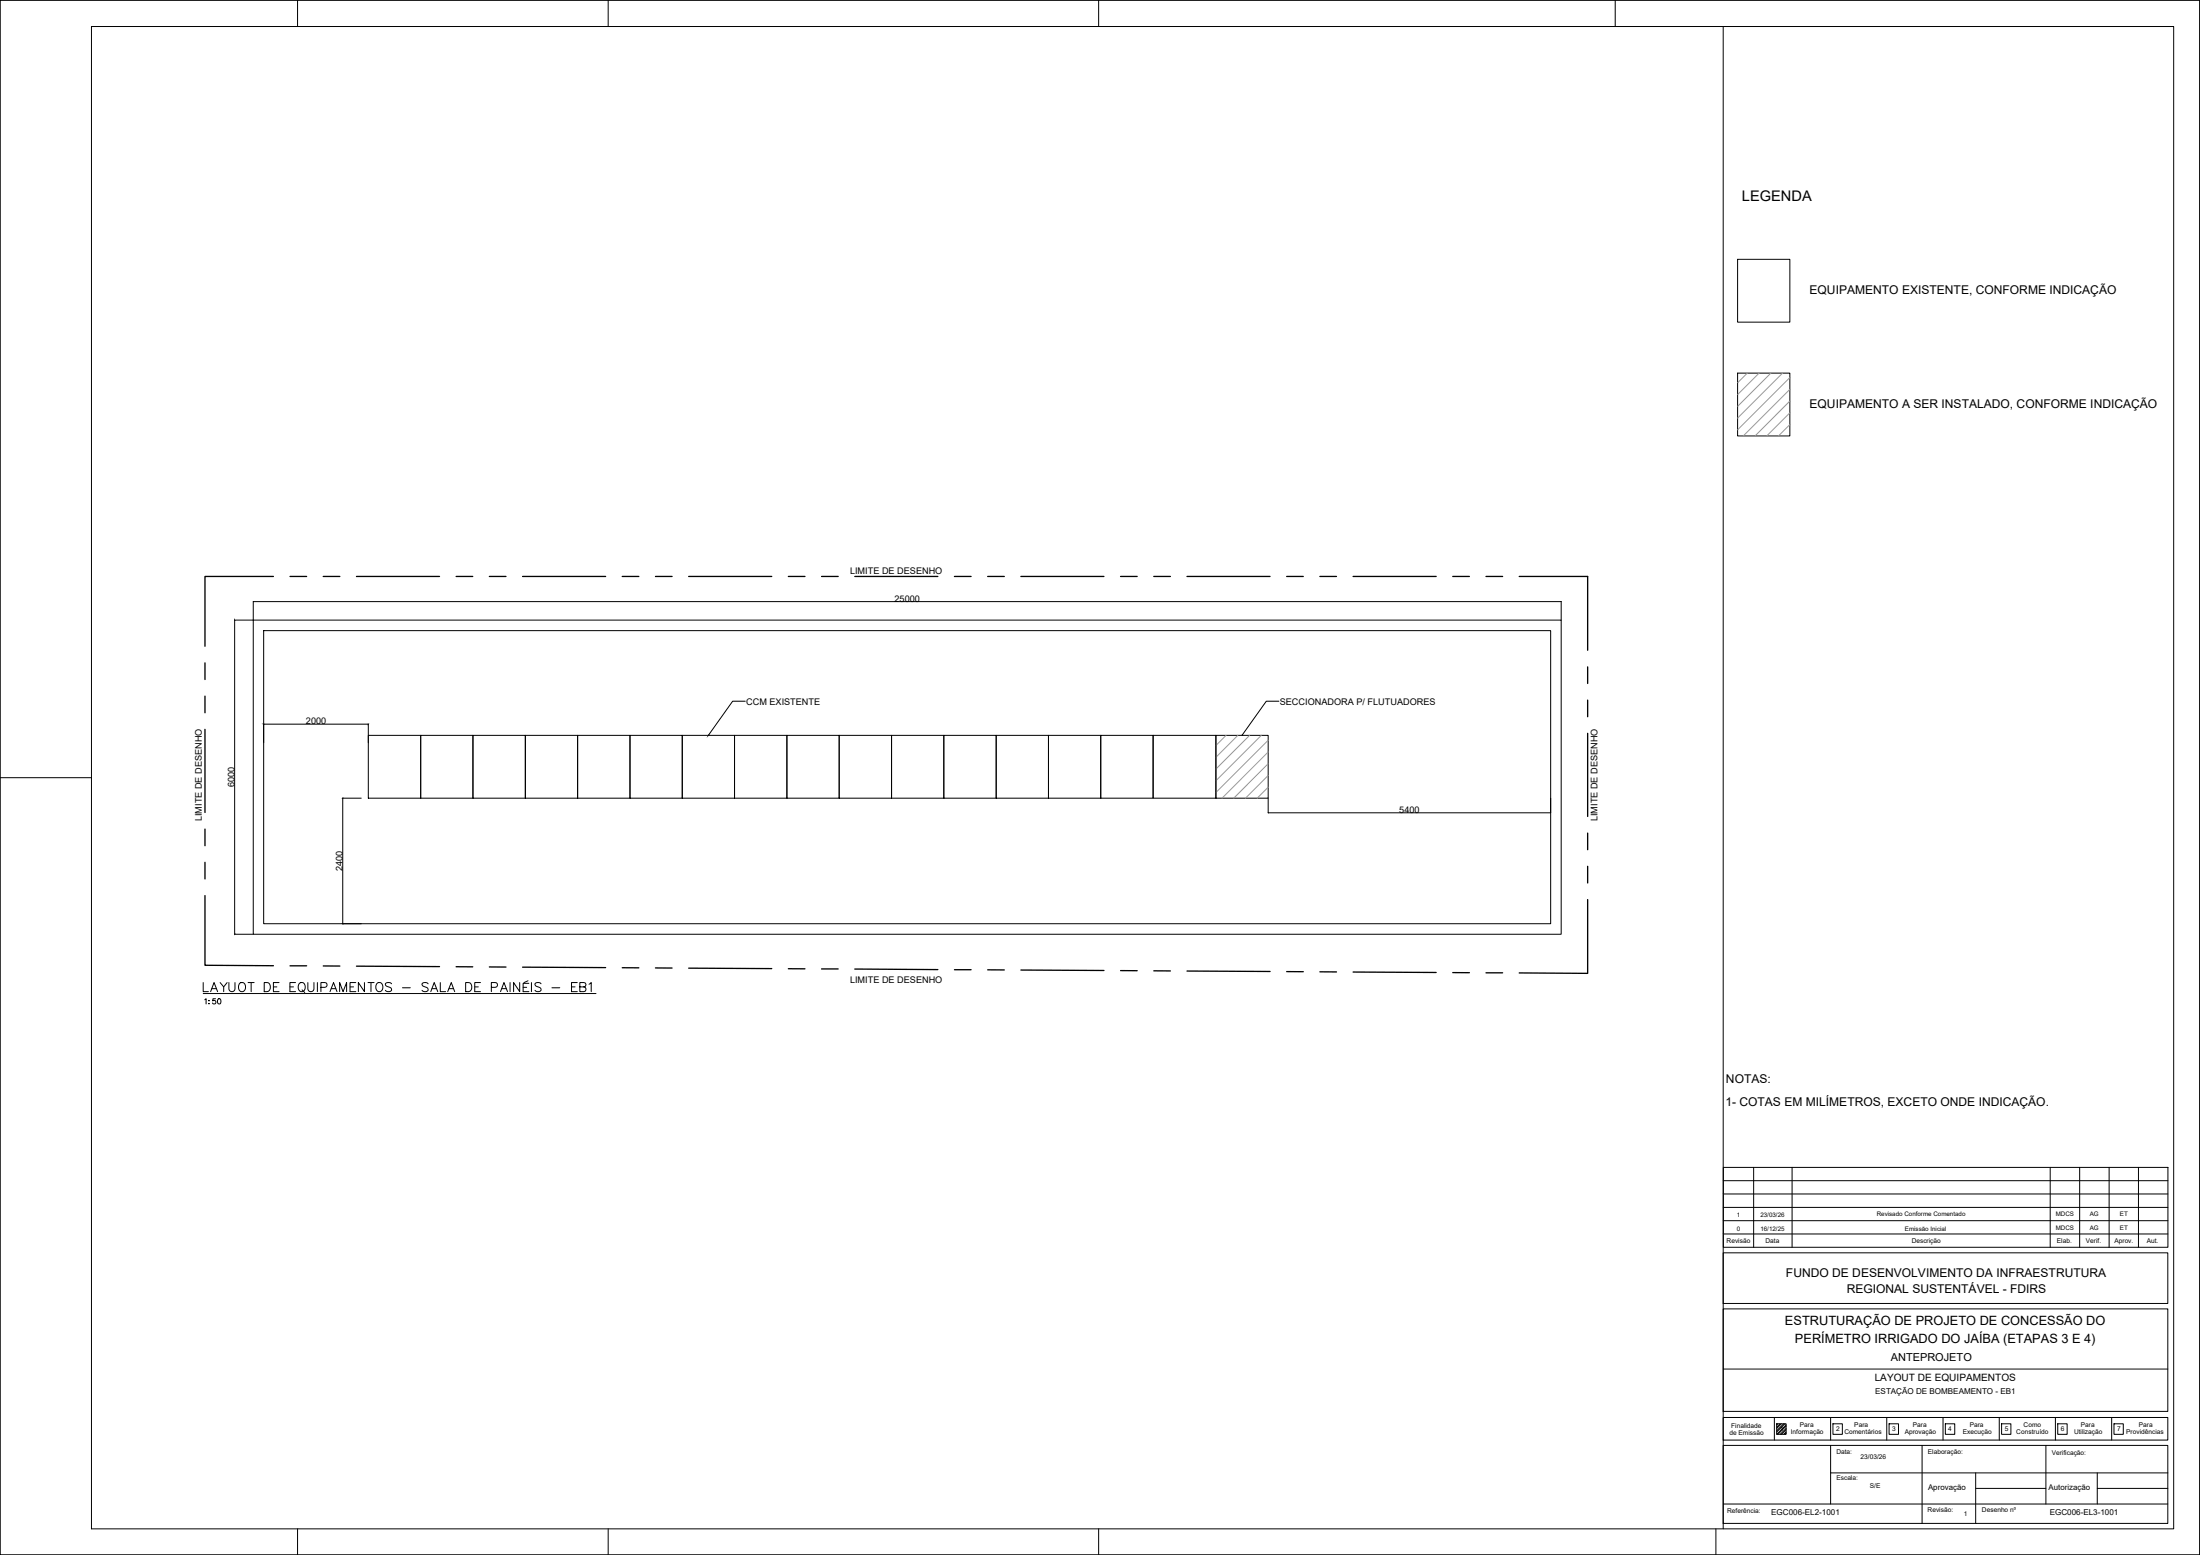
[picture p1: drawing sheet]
<svg xmlns="http://www.w3.org/2000/svg" width="841mm" height="594mm" viewBox="0 0 841 594" stroke-linecap="round" stroke-linejoin="round" font-family="sans-serif">
<!-- layer: 0 -->
<g fill="none" stroke="#000" stroke-width=".38">
<path d="M0 .1h841v594h-841zM664.3 99.1h19.9v24h-19.9zM664.3 142.6h19.9v24h-19.9zM89.7 236.9h7.1M89.7 237v119.9M96.8 236.9h500v120h-500zM96.8 229.8v7.1M96.9 229.8h499.9M596.8 229.8v7.1M100.8 240.9h492v112h-492zM100.8 276.7v7.1M100.9 276.7h39.9v7.1"/>
<path d="M284.9 267.9h-4.8l-9.3 13M488.9 267.9h-4.8l-9.2 13M140.8 280.9h20v24h-20zM160.8 280.9h20v24h-20zM180.8 280.9h20v24h-20zM200.8 280.9h20v24h-20zM220.8 280.9h20v24h-20zM240.8 280.9h20v24h-20zM260.8 280.9h20v24h-20zM280.8 280.9h20v24h-20zM300.8 280.9h20v24h-20zM320.8 280.9h20v24h-20z"/>
<path d="M340.8 280.9h20v24h-20zM360.8 280.9h20v24h-20zM380.8 280.9h20v24h-20zM400.8 280.9h20v24h-20zM420.8 280.9h20v24h-20zM440.8 280.9h24v24h-24zM464.8 280.9h20v24h-20zM131 304.9h7.1M131 305v47.9M484.8 304.9v5.6h108M592.8 304.9v5.6M89.7 356.9h7.1"/>
<path d="M131 352.9h7.1M77.7 379.6h150.1"/>
</g>
<g fill="none" stroke="#989898" stroke-width=".38">
<path d="M668 142.6l-3.7 3.6M672.5 142.6l-8.2 8.1M677 142.6l-12.7 12.6M681.4 142.6l-17.1 17.1M684.2 144.2l-19.9 20M684.2 148.7l-17.8 17.9M684.2 153.2l-13.3 13.4M684.2 157.7l-8.8 8.9M684.2 162.2l-4.3 4.4M468.7 280.9l-3.9 3.9M473.2 280.9l-8.4 8.4M477.7 280.9l-12.9 12.9"/>
<path d="M482.2 280.9l-17.4 17.4M484.8 282.8l-20 20M484.8 287.3l-17.7 17.6M484.8 291.8l-13.2 13.1M484.8 296.3l-8.7 8.6M484.8 300.8l-4.2 4.1"/>
</g>
<g fill="none" stroke="#000" stroke-width=".51">
<path d="M104.5 220.2h-26.1v26.7M110.9 220.2h6.3M123.6 220.2h6.3M136.3 220.2h31.7M174.4 220.2h6.3M187.1 220.2h6.3M199.8 220.2h31.7M237.9 220.2h6.3M250.6 220.2h6.3M263.3 220.2h31.7M301.4 220.2h6.3M314.1 220.2h6.3"/>
<path d="M326.8 220.2h31.7M364.9 220.2h6.3M377.6 220.2h6.3M390.3 220.2h31.7M428.4 220.2h6.3M441.1 220.2h6.3M453.8 220.2h31.7M491.9 220.2h6.3M504.6 220.2h6.3M517.3 220.2h31.7M555.4 220.2h6.3M568.1 220.2h6.3"/>
<path d="M580.8 220.2h26.1v28.2M78.4 253.3v6.3M606.9 254.8v6.3M78.4 266v6.3M78.4 278.7v31.7M606.9 267.5v6.3M606.9 280.2v31.7M78.4 316.8v6.3M606.9 318.3v6.3M78.4 329.5v6.3M606.9 331v6.3M78.4 342.2v26.6l26.1 .1"/>
<path d="M606.9 343.7v28.2l-26.1-.2M110.9 369h6.3M123.6 369l6.3 .1M136.3 369.1l31.7 .2M174.4 369.3l6.3 .1M187.1 369.4l6.3 .1M199.8 369.5l31.7 .2M237.9 369.7l6.3 .1M250.6 369.8h6.3M263.3 369.9l31.7 .1M301.4 370.1h6.3M314.1 370.2h6.3"/>
<path d="M326.8 370.2l31.7 .2M364.9 370.5h6.3M377.6 370.5l6.3 .1M390.3 370.6l31.7 .2M428.4 370.8l6.3 .1M441.1 370.9h6.3M453.8 371l31.7 .2M491.9 371.2h6.3M504.6 371.3h6.3M517.3 371.4l31.7 .1M555.4 371.6h6.3M568.1 371.7h6.3"/>
</g>
<!-- layer: A-FORMATO -->
<g fill="none" stroke="#000" stroke-width=".38">
<path d="M0 .1v594h841v-594M35 10.1h796v574h-796zM113.7 .1v10M232.5 .1v10M420 .1v10M617.5 .1v10M658.7 10.1v574M0 297.1h35M658.8 446h170v30.5h-170zM658.8 456.2h170M658.8 451.1h170M670.4 446v30.5"/>
<path d="M685.1 446v30.5M783.8 446v30.5M795 446v30.5M806.3 446v30.5M817.5 446v30.5M658.7 478.6h170v19.4h-170zM658.8 471.4h170M658.8 466.4h170M658.8 461.3h170M658.7 500.1h170v39.1h-170zM658.7 523h170M658.7 552.2h170v29.8h-170z"/>
<path d="M658.7 541.5h170v8.7h-170zM678.3 541.5v8.7M679.2 544h3.6v4h-3.6zM679.6 544l-.4 .4M680.5 544l-1.3 1.3M681 544l-1.8 1.7M681.9 544l-2.7 2.6M682.3 544l-3.1 3.1M682.8 544.4l-3.6 3.6M682.8 545.7l-2.2 2.3M682.8 547.1l-.9 .9M682.8 544.8l-3.1 3.2"/>
<path d="M682.8 546.2l-1.8 1.8M682.8 547.6l-.4 .4M699.8 541.5v8.7M699.8 552.2v22.4M700.7 544h3.6v4h-3.6zM721.3 541.5v8.7M722.2 544h3.6v4h-3.6zM734.8 552.2v29.8M742.8 541.5v8.7M743.7 544h3.6v4h-3.6zM764.3 541.5v8.7M765.2 544h3.5v4h-3.5z"/>
<path d="M782.1 552.2v22.4M785.7 541.5v8.7M786.6 544h3.6v4h-3.6zM807.3 541.5v8.7M808.1 544h3.6v4h-3.6zM658.7 574.6h170M699.8 562.7h128.9M755.3 568.6h26.8M755.3 562.7v19.3M801.8 568.6h26.9M801.8 562.7v11.9M113.7 584.1v10"/>
<path d="M232.5 584.1v10M420 584.1v10M656 584.1v10"/>
</g>
<text font-size="8.4" x="76.6" y="380.6">LAYUOT DE EQUIPAMENTOS - SALA DE PAINÉIS - EB1</text>
<text font-size="5.6" x="665.9" y="76.8">LEGENDA</text>
<text font-size="5.3" x="76.9" y="384.9">1:50</text>
<g font-size="4.9">
<text x="682.4" y="506.4">ESTRUTURAÇÃO DE PROJETO DE CONCESSÃO DO</text>
<text x="686.2" y="513.1">PERÍMETRO IRRIGADO DO JAÍBA (ETAPAS 3 E 4)</text>
</g>
<g font-size="4.6">
<text x="691.8" y="112.4">EQUIPAMENTO EXISTENTE, CONFORME INDICAÇÃO</text>
<text x="691.8" y="155.9">EQUIPAMENTO A SER INSTALADO, CONFORME INDICAÇÃO</text>
<text x="659.8" y="413.8">NOTAS:</text>
<text x="659.6" y="422.4">1- COTAS EM MILÍMETROS, EXCETO ONDE INDICAÇÃO.</text>
<text x="682.8" y="487.8">FUNDO DE DESENVOLVIMENTO DA INFRAESTRUTURA</text>
<text x="706" y="494.1">REGIONAL SUSTENTÁVEL - FDIRS</text>
</g>
<text font-size="4.2" x="722.8" y="519.9">ANTEPROJETO</text>
<text font-size="3.9" x="716.7" y="527.7">LAYOUT DE EQUIPAMENTOS</text>
<g font-size="3.5">
<text x="325" y="219.2">LIMITE DE DESENHO</text>
<text x="342" y="229.8">25000</text>
<text x="285.2" y="269.2">CCM EXISTENTE</text>
<text x="489.2" y="269.2">SECCIONADORA P/ FLUTUADORES</text>
<text x="117" y="276.6">2000</text>
<text x="89.7" y="300.8" transform="rotate(-90 89.7 300.8)">6000</text>
<text x="534.9" y="310.5">5400</text>
<text x="77.2" y="313.7" transform="rotate(-90 77.2 313.7)">LIMITE DE DESENHO</text>
<text x="610.7" y="313.7" transform="rotate(-90 610.7 313.7)">LIMITE DE DESENHO</text>
<text x="130.9" y="332.8" transform="rotate(-90 130.9 332.8)">2400</text>
<text x="325" y="375.4">LIMITE DE DESENHO</text>
</g>
<g font-size="3.1">
<text x="716.9" y="532.7">ESTAÇÃO DE BOMBEAMENTO - EB1</text>
<text x="677.1" y="579">EGC006-EL2-1001</text>
<text x="783.6" y="579">EGC006-EL3-1001</text>
</g>
<g font-size="3">
<text x="737.1" y="569.2">Aprovação</text>
<text x="783.2" y="569.2">Autorização</text>
</g>
<g font-size="2.5">
<text x="660.1" y="474.8">Revisão</text>
<text x="674.9" y="474.8">Data</text>
<text x="730.8" y="474.8">Descrição</text>
<text x="786.3" y="474.8">Elab.</text>
<text x="797.4" y="474.8">Verif.</text>
<text x="808.3" y="474.8">Aprov.</text>
<text x="820.7" y="474.7">Aut.</text>
<text x="661.8" y="545.5">Finalidade</text>
<text x="688" y="545.3">Para</text>
<text x="708.9" y="545.3">Para</text>
<text x="731.3" y="545.3">Para</text>
<text x="753" y="545.3">Para</text>
<text x="773.6" y="545.3">Como</text>
<text x="795.5" y="545.3">Para</text>
<text x="817.7" y="545.3">Para</text>
<text x="661.1" y="548.4">de Emissão</text>
<text x="680.5" y="546.8">1</text>
<text x="684.6" y="548">Informação</text>
<text x="701.9" y="546.8">2</text>
<text x="705.1" y="548">Comentários</text>
<text x="723.4" y="546.8">3</text>
<text x="728.1" y="548">Aprovação</text>
<text x="744.8" y="546.8">4</text>
<text x="750.4" y="548">Execução</text>
<text x="766.4" y="546.8">5</text>
<text x="770.8" y="548">Construído</text>
<text x="787.9" y="546.8">6</text>
<text x="792.9" y="548">Utilização</text>
<text x="809.4" y="546.8">7</text>
<text x="812.8" y="548">Providências</text>
<text x="702" y="555.3">Data:</text>
<text x="711.3" y="557.4">23/03/26</text>
<text x="737" y="555.3">Elaboração:</text>
<text x="784.4" y="555.8">Verificação:</text>
<text x="702" y="565.6">Escala:</text>
<text x="714.8" y="568.6">S/E</text>
<text x="660.3" y="577.9">Referência:</text>
<text x="736.9" y="577.6">Revisão:</text>
<text x="750.8" y="579.3">1</text>
<text x="757.7" y="577.6">Desenho nº</text>
</g>
<g font-size="2.4">
<text x="663.9" y="465">1</text>
<text x="673" y="465">23/03/26</text>
<text x="717.5" y="464.7">Revisado Conforme Comentado</text>
<text x="785.9" y="464.7">MDCS</text>
<text x="798.9" y="464.7">AG</text>
<text x="810.4" y="464.7">ET</text>
<text x="663.9" y="470.1">0</text>
<text x="673" y="470.1">16/12/25</text>
<text x="728.2" y="470.1">Emissão Inicial</text>
<text x="785.9" y="469.7">MDCS</text>
<text x="798.9" y="469.7">AG</text>
<text x="810.4" y="469.7">ET</text>
</g>
</svg>
